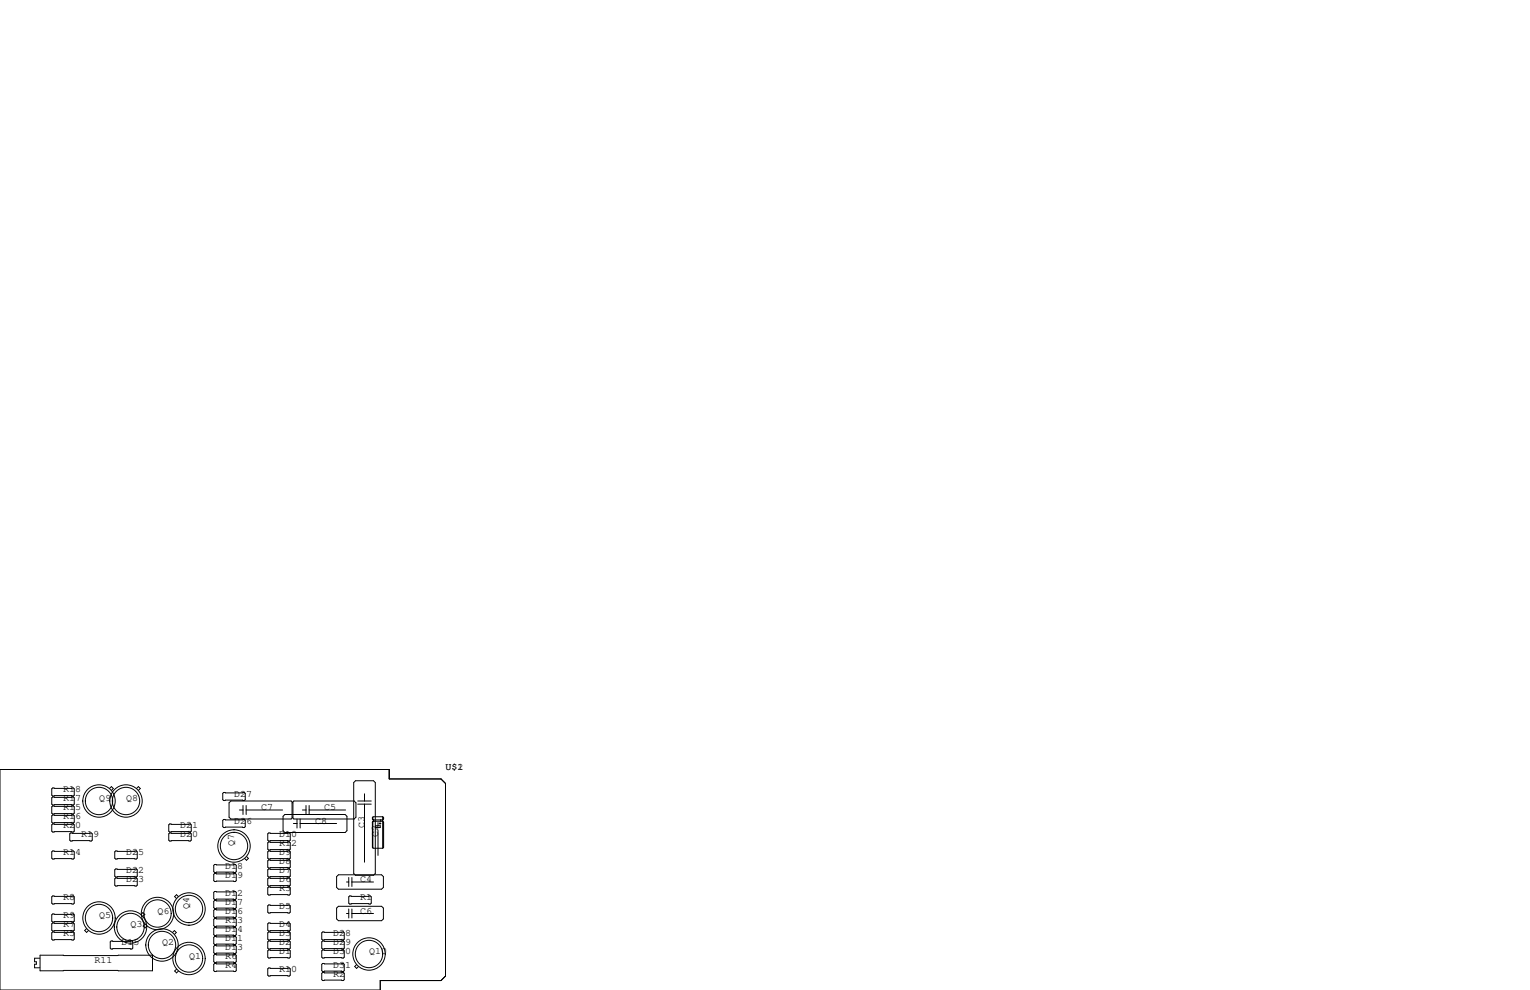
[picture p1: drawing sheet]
<svg xmlns="http://www.w3.org/2000/svg" width="432mm" height="279mm" viewBox="0 0 432 279" stroke-linecap="round" stroke-linejoin="round" font-family="sans-serif">
<g fill="none" stroke="#000" stroke-width=".28">
<path d="M0 217.2h109.9v2.6h14.6l1.2 1.3v54.4l-1.2 1.2h-17.2v2.7h-107.3zM14.9 222.4h5.8l.3 .2v1.8l-.3 .3h-5.8l-.3-.3v-1.8zM14.9 224.9h5.8l.3 .3v1.7l-.3 .3h-5.8l-.3-.3v-1.7zM14.9 227.5h5.8l.3 .2v1.8l-.3 .2h-5.8l-.3-.2v-1.8zM14.9 230h5.8l.3 .3v1.7l-.3 .3h-5.8l-.3-.3v-1.7zM14.9 232.5h5.8l.3 .3v1.8l-.3 .2h-5.8l-.3-.2v-1.8zM19.9 235.1h5.9l.2 .2v1.8l-.2 .3h-5.9l-.2-.3v-1.8zM30.9 222.5l.5-.5 .6 .5-.6 .6M38.5 222.5l.6-.5 .5 .5-.5 .6M47.9 235.1h5.8l.3 .2v1.8l-.3 .3h-5.8l-.3-.3v-1.8zM47.9 232.5h5.8l.3 .3v1.8l-.3 .2h-5.8l-.3-.2v-1.8zM63.1 231.3h5.9l.2 .2v1.8l-.2 .3h-5.9l-.2-.3v-1.8z"/>
<path d="M63.1 223.6h5.9l.2 .3v1.8l-.2 .2h-5.9l-.2-.2v-1.8zM65.2 226.1h17l.5 .5v4l-.5 .5h-17l-.6-.5v-4zM67.6 228.6h1M68.6 227.3v2.6M69.5 228.6h10.3M69.5 227.3v2.6M75.8 235.1h5.9l.2 .2v1.8l-.2 .3h-5.9l-.2-.3v-1.8zM75.8 237.6h5.9l.2 .3v1.7l-.2 .3h-5.9l-.2-.3v-1.7zM79.9 230.4l.5-.5h17l.5 .5v4l-.5 .5h-17l-.5-.5zM82.4 226.6l.5-.5h17l.6 .5v4l-.6 .5h-17l-.5-.5zM82.8 232.4h1M83.8 231.1v2.6"/>
<path d="M84.7 232.4h10.3M84.7 231.1v2.6M85.3 228.6h1.1M86.4 227.3v2.6M87.2 227.3v2.6M87.2 228.6h10.3M100.3 220.3h5.1l.5 .6v25.6l-.5 .5h-5.1l-.5-.5v-25.6zM101 226.9h3.8M101 226.1h3.8M102.9 224v2.1M102.9 226.9v16.4M105.1 230.8v.3l.2 .3"/>
<path d="M105.1 232v7.1l.2 .3h2.7M105.1 232h.1M105.1 230.8h.1M105.2 230.6v.7M105.2 231.9v7.4M105.3 231.8h2.7l.3 .2v7.1l-.3 .3M105.3 231.4v.4M105.3 231.8l-.2 .2M105.4 231.4v.4M105.5 231.4v.4M106 233h1.3v.6h-1.3zM106.7 232.2v.8"/>
<path d="M106.7 234.3v7.1M107 232.4h.5M107.3 232.2v.5M107.4 231.4v.4M107.9 231.5v.1M108 230.5l.3 .3v.3l-.3 .3h-2.7M108 230.5h-2.7l-.2 .3M108 230.5v8.9M108.1 230.8v.3M108.1 232v7.1M14.9 252.9h5.8l.3 .2v1.8l-.3 .2h-5.8l-.3-.2v-1.8zM14.9 240.2h5.8l.3 .2v1.8l-.3 .2h-5.8l-.3-.2v-1.8z"/>
<path d="M14.9 257.9h5.8l.3 .3v1.8l-.3 .2h-5.8l-.3-.2v-1.8zM32.6 245.2h5.9l.2 .3v1.8l-.2 .2h-5.9l-.2-.2v-1.8zM32.6 247.8h5.9l.2 .2v1.8l-.2 .3h-5.9l-.2-.3v-1.8zM32.6 240.2h5.9l.2 .2v1.8l-.2 .2h-5.9l-.2-.2v-1.8zM39.8 258.1l.5-.5 .6 .5-.6 .5M50.3 253l-.5-.5-.5 .5 .5 .6M60.3 246.8l.3-.3h5.8l.3 .3v1.7l-.3 .3h-5.8l-.3-.3zM60.3 251.8l.3-.2h5.8l.3 .2v1.8l-.3 .3h-5.8l-.3-.3zM60.3 254.4l.3-.3h5.8l.3 .3v1.8l-.3 .2h-5.8l-.3-.2zM60.3 256.9l.3-.2h5.8l.3 .2v1.8l-.3 .3h-5.8l-.3-.3zM60.3 259.5l.3-.3h5.8l.3 .3v1.7l-.3 .3h-5.8l-.3-.3zM60.6 244h5.8l.3 .2v1.8l-.3 .3h-5.8l-.3-.3v-1.8z"/>
<path d="M69.6 241.7l.5 .6-.5 .5-.6-.5M75.6 250.6l.2-.3h5.9l.2 .3v1.7l-.2 .3h-5.9l-.2-.3zM75.6 245.5l.2-.3h5.9l.2 .3v1.8l-.2 .2h-5.9l-.2-.2zM75.6 248l.2-.2h5.9l.2 .2v1.8l-.2 .3h-5.9l-.2-.3zM75.6 255.7l.2-.3h5.9l.2 .3v1.7l-.2 .3h-5.9l-.2-.3zM75.8 240.2h5.9l.2 .2v1.8l-.2 .2h-5.9l-.2-.2v-1.8zM75.8 242.7h5.9l.2 .3v1.7l-.2 .3h-5.9l-.2-.3v-1.7zM95.5 246.9h12.2l.5 .5v3l-.5 .6h-12.2l-.5-.6v-3zM95.5 255.8h12.2l.5 .5v3l-.5 .5h-12.2l-.5-.5v-3zM97.8 248.9h.6M97.8 257.8h.6M98.4 253.1l.3-.2h5.8l.3 .2v1.8l-.3 .2h-5.8l-.3-.2z"/>
<path d="M98.4 247.6v2.6M98.4 256.5v2.6M99.3 247.6v2.6M99.3 256.5v2.6M99.3 248.9h6.1M99.3 257.8h6.1M11.2 270.4h-1.4v1h.5v.7h-.5v1h1.4M11.3 269.6h31.7v4.4h-31.7zM14.6 263.3l.3-.3h5.8l.3 .3v1.7l-.3 .3h-5.8l-.3-.3zM14.9 260.5h5.8l.3 .2v1.8l-.3 .3h-5.8l-.3-.3v-1.8zM24.4 262.1l-.5 .5 .5 .5 .6-.5M31.4 265.6h5.8l.3 .2v1.8l-.3 .2h-5.8l-.3-.2v-1.8z"/>
<path d="M40.9 260.8l-.5 .5 .5 .6 .6-.6M48.7 263.2l.5-.6 .6 .6-.6 .5M49.8 273.5l-.5 .5 .5 .6 .6-.6M60.3 269.6l.3-.2h5.8l.3 .2v1.8l-.3 .3h-5.8l-.3-.3zM60.3 262l.3-.3h5.8l.3 .3v1.8l-.3 .2h-5.8l-.3-.2zM60.3 264.5l.3-.2h5.8l.3 .2v1.8l-.3 .3h-5.8l-.3-.3zM60.3 267.1l.3-.3h5.8l.3 .3v1.8l-.3 .2h-5.8l-.3-.2zM60.3 272.2l.3-.3h5.8l.3 .3v1.7l-.3 .3h-5.8l-.3-.3zM75.6 260.7l.2-.2h5.9l.2 .2v1.8l-.2 .3h-5.9l-.2-.3zM75.6 263.3l.2-.3h5.9l.2 .3v1.7l-.2 .3h-5.9l-.2-.3zM75.6 265.8l.2-.2h5.9l.2 .2v1.8l-.2 .2h-5.9l-.2-.2zM75.6 268.4l.2-.3h5.9l.2 .3v1.7l-.2 .3h-5.9l-.2-.3z"/>
<path d="M75.6 273.4l.2-.2h5.9l.2 .2v1.8l-.2 .3h-5.9l-.2-.3zM90.8 274.7l.3-.3h5.8l.3 .3v1.8l-.3 .2h-5.8l-.3-.2zM90.8 263.3l.3-.3h5.8l.3 .3v1.7l-.3 .3h-5.8l-.3-.3zM90.8 265.8l.3-.2h5.8l.3 .2v1.8l-.3 .2h-5.8l-.3-.2zM90.8 268.4l.3-.3h5.8l.3 .3v1.7l-.3 .3h-5.8l-.3-.3zM90.8 272.2l.3-.3h5.8l.3 .3v1.7l-.3 .3h-5.8l-.3-.3zM100.6 272.2l-.5 .6 .5 .5 .6-.5"/>
<circle cx="27.9" cy="226.1" r="4.6"/>
<circle cx="27.9" cy="226.1" r="3.9"/>
<circle cx="35.6" cy="226.1" r="4.6"/>
<circle cx="35.6" cy="226.1" r="3.9"/>
<circle cx="66" cy="238.8" r="3.9"/>
<circle cx="66" cy="238.8" r="4.6"/>
<circle cx="27.9" cy="259.1" r="4.6"/>
<circle cx="27.9" cy="259.1" r="3.9"/>
<circle cx="44.4" cy="257.8" r="4.6"/>
<circle cx="44.4" cy="257.8" r="3.9"/>
<circle cx="53.3" cy="256.5" r="4.6"/>
<circle cx="53.3" cy="256.5" r="3.9"/>
<circle cx="36.8" cy="261.6" r="4.6"/>
<circle cx="36.8" cy="261.6" r="3.9"/>
<circle cx="45.7" cy="266.7" r="3.9"/>
<circle cx="45.7" cy="266.7" r="4.6"/>
<circle cx="53.3" cy="270.5" r="4.6"/>
<circle cx="53.3" cy="270.5" r="3.9"/>
<circle cx="104.1" cy="269.2" r="4.6"/>
<circle cx="104.1" cy="269.2" r="3.9"/>
</g>
<g font-size="2.8">
<text x="125.7" y="217.2">U$1</text>
<text x="129.1" y="217.2">2</text>
<text x="17.8" y="223.5">R18</text>
<text x="17.8" y="226.1">R17</text>
<text x="27.9" y="226.1">Q9</text>
<text x="35.6" y="226.1">Q8</text>
<text x="66" y="224.8">D27</text>
<text x="17.8" y="228.6">R15</text>
<text x="17.8" y="231.1">R16</text>
<text x="17.8" y="233.7">R20</text>
<text x="50.8" y="233.7">D21</text>
<text x="66" y="232.4">D26</text>
<text x="73.7" y="228.6">C7</text>
<text x="88.9" y="232.4">C8</text>
<text x="91.4" y="228.6">C5</text>
<text x="102.9" y="233.7" transform="rotate(-90 102.9 233.7)">C3</text>
<text x="22.9" y="236.2">R19</text>
<text x="50.8" y="236.2">D20</text>
<text x="66" y="238.8" transform="rotate(-90 66 238.8)">Q7</text>
<text x="78.7" y="236.2">D10</text>
<text x="78.7" y="238.8">R12</text>
<text x="106.7" y="236.2" transform="rotate(-90 106.7 236.2)">C2</text>
<text x="17.8" y="241.3">R14</text>
<text x="35.6" y="241.3">D25</text>
<text x="63.5" y="245.1">D18</text>
<text x="78.7" y="243.8">D8</text>
<text x="78.7" y="241.3">D9</text>
<text x="35.6" y="246.4">D22</text>
<text x="35.6" y="248.9">D23</text>
<text x="63.5" y="247.6">D19</text>
<text x="78.7" y="251.5">R3</text>
<text x="78.7" y="248.9">D6</text>
<text x="78.7" y="246.4">D7</text>
<text x="101.6" y="248.9">C4</text>
<text x="17.8" y="254">R8</text>
<text x="44.4" y="257.8">Q6</text>
<text x="53.3" y="256.5" transform="rotate(-90 53.3 256.5)">Q4</text>
<text x="63.5" y="252.7">D12</text>
<text x="63.5" y="257.8">D16</text>
<text x="63.5" y="255.3">D17</text>
<text x="78.7" y="256.5">D5</text>
<text x="101.6" y="254">R1</text>
<text x="101.6" y="257.8">C6</text>
<text x="17.8" y="261.6">R7</text>
<text x="17.8" y="259.1">R9</text>
<text x="27.9" y="259.1">Q5</text>
<text x="36.8" y="261.6">Q3</text>
<text x="63.5" y="262.9">D14</text>
<text x="63.5" y="260.3">R13</text>
<text x="78.7" y="261.6">D4</text>
<text x="17.8" y="264.2">R5</text>
<text x="34.3" y="266.7">D15</text>
<text x="45.7" y="266.7">Q2</text>
<text x="63.5" y="265.4">D11</text>
<text x="63.5" y="268">D13</text>
<text x="78.7" y="269.2">D1</text>
<text x="78.7" y="266.7">D2</text>
<text x="78.7" y="264.2">D3</text>
<text x="94" y="264.2">D28</text>
<text x="94" y="266.7">D29</text>
<text x="94" y="269.2">D30</text>
<text x="104.1" y="269.2">Q10</text>
<text x="26.7" y="271.8">R11</text>
<text x="53.3" y="270.5">Q1</text>
<text x="63.5" y="270.5">R6</text>
<text x="63.5" y="273">R4</text>
<text x="78.7" y="274.3">R10</text>
<text x="94" y="275.6">R2</text>
<text x="94" y="273">D31</text>
</g>
</svg>
